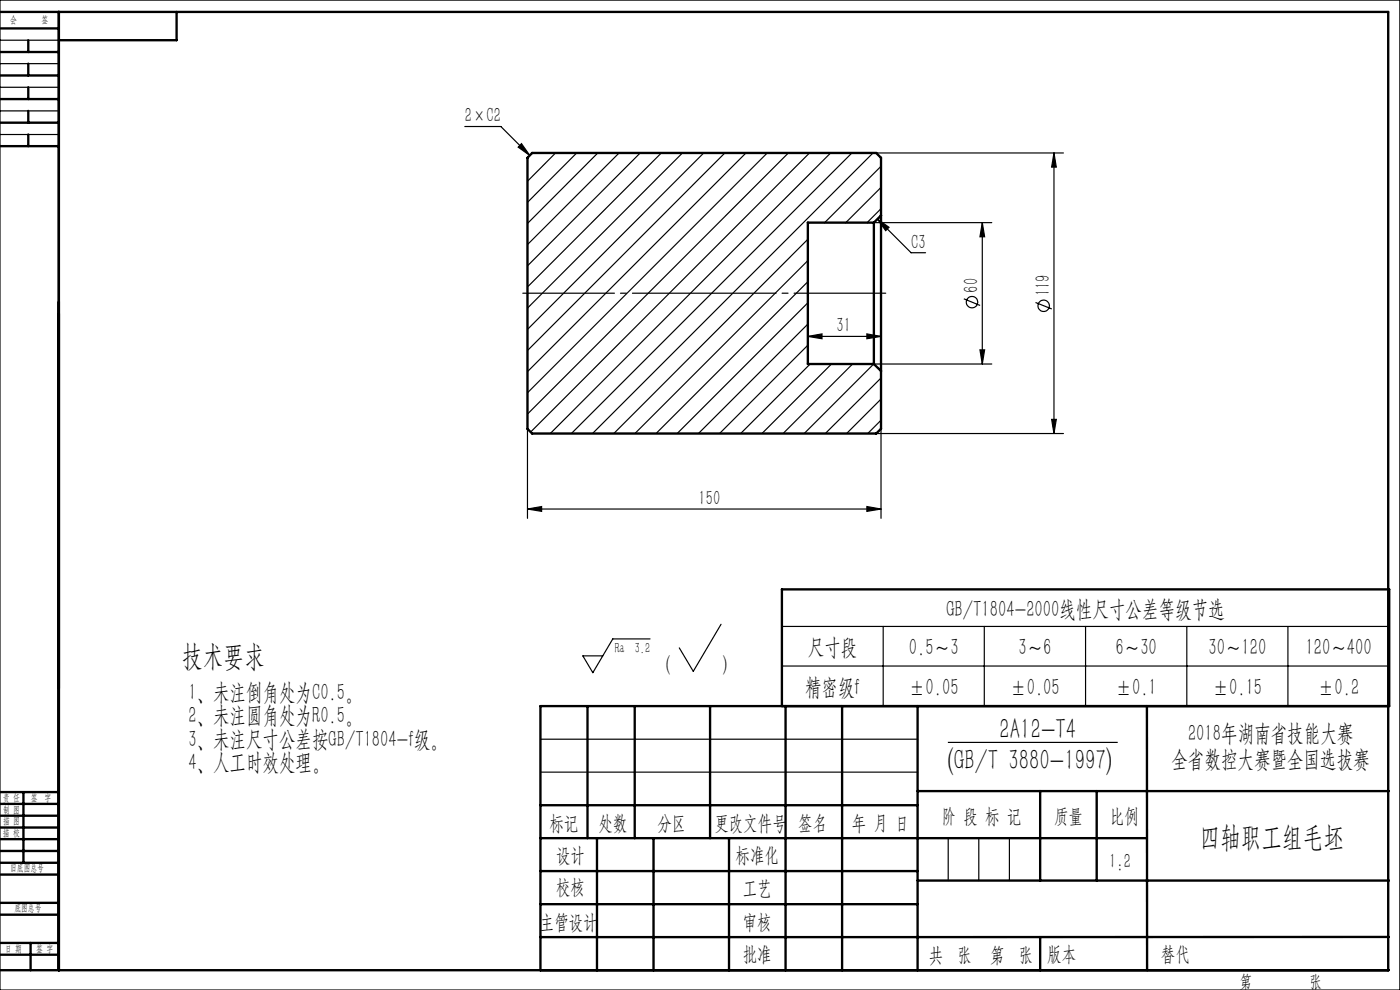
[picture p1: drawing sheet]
<svg xmlns="http://www.w3.org/2000/svg" width="297mm" height="210mm" viewBox="0 0 297 210" stroke-linecap="round" stroke-linejoin="round" font-family="sans-serif">
<g fill="none" stroke="#000" stroke-width=".25">
<path d="M0 0h297v210h-297zM0 8.5h12.5M0 13.5h12.5M0 18.5h12.5M0 23.5h12.5M0 28.5h12.5M98.6 26.8h7.7l6.1 6.2M110.6 30.5l1.8 2.5-2.5-1.8zM117.9 32.4l-6 6M122.3 32.4l-10.4 10.5M126.8 32.4l-14.9 15M131.3 32.4l-19.4 19.5"/>
<path d="M135.8 32.4l-23.9 24M140.3 32.4l-28.4 28.5M144.8 32.4l-32.9 33M149.3 32.4l-37.4 37.5M153.8 32.4l-41.9 42M158.3 32.4l-46.4 46.4M162.8 32.4l-50.9 50.9M167.3 32.4l-55.4 55.4M171.7 32.4l-59.1 59.2M176.2 32.4l-59.5 59.6M180.7 32.4l-59.5 59.6M185.2 32.4l-59.5 59.6"/>
<path d="M185.9 32.4h39.7M186.9 35.3l-12 11.9M186.9 39.7l-7.5 7.5M223.6 32.4l.5 3h-1zM223.6 32.4v59.6M171.4 50.8l-41.2 41.2M171.4 55.3l-36.7 36.7M171.4 59.8l-32.2 32.2M185.4 47.2h25M186.1 46.5l2.5 1.7-.7 .7zM186.1 46.5l7.2 7.1h3.1M186.9 44.3l-3 2.9"/>
<path d="M208.4 47.2v30M208.4 47.2l.5 3h-1zM171.4 71.4l3-.6v1.1zM171.4 71.4h15.5M171.4 64.2l-27.7 27.8M171.4 68.7l-23.2 23.3M171.4 73.2l-18.8 18.8M171.9 77.2l-14.8 14.8M176.4 77.2l-14.8 14.8M180.9 77.2l-14.8 14.8M183.9 70.8l3 .6-3 .5zM204.5 63.4l3.4 1.4"/>
<path d="M207.9 74.2h1l-.5 3zM210.4 77.2h-25l-14.8 14.8M219.7 64.2l3.4 1.3M111.9 91v19M185.9 92h39.7M186.9 80.2l-11.8 11.8M186.9 84.7l-7.3 7.3M186.9 89.1l-2.8 2.9M186.9 91v19M223.1 89h1l-.5 3zM111.9 108l3-.6v1.1zM111.9 108h75"/>
<path d="M183.9 107.4l3 .6-3 .5zM137.9 135.5h-7.9l-4.2 7.2-2.2-3.6h4.3M153 132.4l-5.9 10-3-5M165.9 132.9h128.8M187.4 132.9v16.9M208.8 132.9v16.9M230.3 132.9v16.9M251.8 132.9v16.9M273.2 132.9v16.9M114.7 156.8h80M165.9 141.3h128.8M201.1 157.5h36"/>
<path d="M114.7 163.8h80M201.2 177.8v9M207.6 177.8v9M214.1 177.8v9M243.3 205.8h.1"/>
<circle cx="206.2" cy="64.1" r="1.21"/>
<circle cx="221.4" cy="64.9" r="1.22"/>
</g>
<g fill="none" stroke="#000" stroke-width=".5">
<path d="M0 2.5h294.5v203.3M0 6h12.5M0 11h12.5M0 16h12.5M6 8.5v2.5M6 13.5v2.5M6 18.5v2.5M12.5 2.5v203.3M37.5 2.5v6h-25M0 21h12.5M0 26h12.5M0 31h12.5"/>
<path d="M6 23.5v2.5M6 28.5v2.5M185.4 47.2v30M185.4 47.2h-14v30h14M186.9 45.7v33M186.9 45.7v-12.2l-1-1.1h-73l-1 1.1v57.5l1 1h73l1-1v-12.3M186.9 45.7l-1.5 1.5M185.4 77.2l1.5 1.5M124.6 149.8v28M134.7 149.8v28M150.6 149.8v28M165.9 149.8v-24.8h128.8v24.8h-180v56"/>
<path d="M166.7 149.8v56M178.6 149.8v56M194.7 149.8v56M243.3 149.8v56M0 178h12.5M0 175.5h12.5M0 173h12.5M0 170.5h12.5M0 168h12.5M5 168v15M114.7 177.8h128.6M114.7 170.8h80"/>
<path d="M126.6 177.8v28M138.6 177.8v28M154.7 177.8v28M194.7 167.8h99.9M220.7 167.8v19M232.7 167.8v19M0 194h12.5M0 191.5h12.5M0 185.5h12.5M0 183h12.5M0 180.5h12.5M114.7 184.8h80"/>
<path d="M114.7 191.8h80M194.7 186.8h99.9M220.7 198.8v7M294.6 198.7l-179.9 .1M0 205.8h294.6M0 202.5h12.5M0 200h12.5M6.5 200v5.8"/>
</g>
<path d="M110.9 62.2h77" fill="none" stroke="#000" stroke-width=".25" stroke-dasharray="30.5 1.3 1.3 1.3" stroke-dashoffset="11"/>
<g fill="#000">
<path d="M110.6 30.5l1.8 2.5-2.5-1.8zM186.1 46.5l2.5 1.7-.7 .7z"/>
<path d="M208.4 47.2l.5 3h-1zM207.9 74.2h1l-.5 3z"/>
<path d="M183.9 70.8l3 .6-3 .5zM171.4 71.4l3-.6v1.1z"/>
<path d="M223.1 89h1l-.5 3zM223.6 32.4l.5 3h-1z"/>
<path d="M111.9 108l3-.6v1.1zM183.9 107.4l3 .6-3 .5z"/>
</g>
<g font-size="6.3">
<text x="38.7" y="141.2">技术要求</text>
<text x="212.1" y="156.9">2A12-T4</text>
<text x="201.1" y="163.4">(GB/T 3880-1997)</text>
<text x="254.5" y="179.7">四轴职工组毛坯</text>
</g>
<g font-size="5">
<text x="200.8" y="130.9">GB/T1804-2000线性尺寸公差等级节选</text>
<text x="171.4" y="139">尺寸段</text>
<text x="192.8" y="139">0.5～3</text>
<text x="216.1" y="139">3～6</text>
<text x="236.7" y="139">6～30</text>
<text x="256.4" y="139">30～120</text>
<text x="276.9" y="139">120～400</text>
<text x="40" y="148.4">1、未注倒角处为C0.5。</text>
<text x="170.8" y="147.5">精密级f</text>
<text x="192.8" y="147.5">±0.05</text>
<text x="214.3" y="147.5">±0.05</text>
<text x="236.6" y="147.5">±0.1</text>
<text x="257.2" y="147.5">±0.15</text>
<text x="279.6" y="147.5">±0.2</text>
<text x="40" y="153.4">2、未注圆角处为R0.5。</text>
<text x="40" y="158.4">3、未注尺寸公差按GB/T1804-f级。</text>
<text x="252" y="157.2">2018年湖南省技能大赛</text>
<text x="40" y="163.4">4、人工时效处理。</text>
<text x="248.5" y="162.7">全省数控大赛暨全国选拔赛</text>
</g>
<g font-size="4.4">
<text x="98.6" y="25.9">2×C2</text>
<text x="193.3" y="52.7">C3</text>
<text x="207.5" y="62.1" transform="rotate(-90 207.5 62.1)">60</text>
<text x="222.7" y="62.8" transform="rotate(-90 222.7 62.8)">119</text>
<text x="177.5" y="70.5">31</text>
<text x="148.2" y="107.1">150</text>
<text x="141.3" y="142.4">(</text>
<text x="153.3" y="142.4">)</text>
<text x="116.5" y="176">标记</text>
<text x="126.9" y="176">处数</text>
<text x="139.5" y="176">分区</text>
<text x="151.6" y="176">更改文件号</text>
<text x="169.3" y="176">签名</text>
<text x="180.7" y="176">年 月 日</text>
<text x="199.8" y="174.6">阶 段 标 记</text>
<text x="223.6" y="174.6">质量</text>
<text x="235.5" y="174.6">比例</text>
<text x="118" y="182.8">设计</text>
<text x="156.1" y="182.9">标准化</text>
<text x="235.3" y="184.2">1:2</text>
<text x="118" y="189.7">校核</text>
<text x="157.6" y="189.8">工艺</text>
<text x="114.5" y="197">主管设计</text>
<text x="157.6" y="197">审核</text>
<text x="157.6" y="203.9">批准</text>
<text x="222.2" y="203.9">版本</text>
<text x="246.3" y="203.9">替代</text>
<text x="197" y="204.1">共 张</text>
<text x="210" y="204.1">第 张</text>
</g>
<g font-size="3.9">
<text x="263" y="209.5">第</text>
<text x="277.8" y="209.5">张</text>
</g>
<text font-size="3.1" x="130.5" y="138.5">Ra 3.2</text>
<g font-size="2.1">
<text x="2.2" y="4.9">会</text>
<text x="8.8" y="4.9">签</text>
<text x=".6" y="169.9">责 任</text>
<text x=".7" y="172.4">制 图</text>
<text x="6.5" y="169.9">签 字</text>
<text x=".6" y="177.4">描 校</text>
<text x=".6" y="174.9">描 图</text>
<text x="2.2" y="184.8">旧底图总号</text>
<text x="3" y="193.3">底图总号</text>
<text x="1.1" y="201.9">日 期</text>
<text x="7.7" y="201.9">签 字</text>
</g>
</svg>
